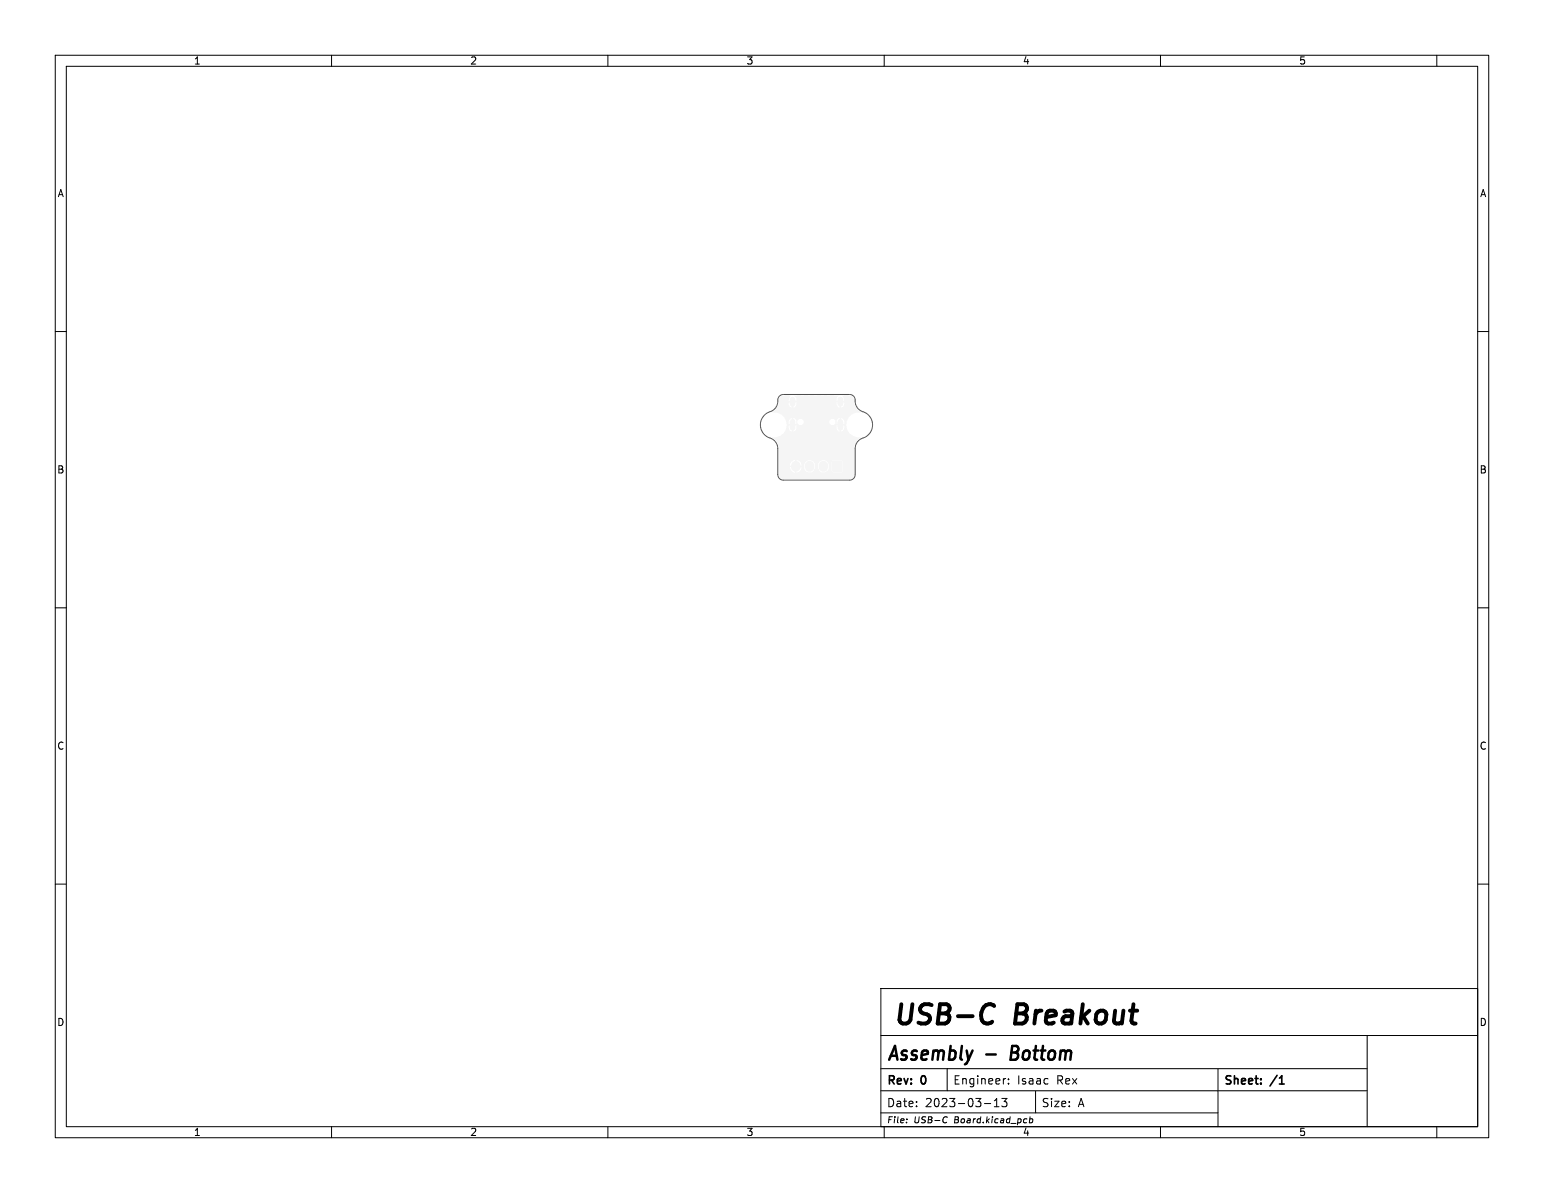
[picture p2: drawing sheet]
<svg xmlns="http://www.w3.org/2000/svg" width="279mm" height="216mm" viewBox="0 0 279 216" stroke-linecap="round" stroke-linejoin="round" font-family="sans-serif">
<g fill="#f5f5f5" stroke="#f5f5f5" stroke-width=".18">
<path d="M150.7 83.5h1.6v1.8h-1.6z"/>
<circle cx="153.9" cy="84.7" r=".35"/>
<circle cx="145.8" cy="72" r=".35"/>
<circle cx="153.9" cy="86.1" r=".35"/>
<circle cx="145" cy="82.3" r=".35"/>
<circle cx="148.9" cy="82.3" r=".35"/>
<circle cx="153.9" cy="83.3" r=".35"/>
<circle cx="143.9" cy="81.3" r=".35"/>
<circle cx="148.2" cy="72" r=".35"/>
<circle cx="148.9" cy="79.2" r=".35"/>
<circle cx="144.8" cy="79.2" r=".35"/>
<circle cx="148.9" cy="80.8" r=".35"/>
<circle cx="141" cy="79.7" r=".35"/>
<circle cx="154.1" cy="72.5" r=".35"/>
<circle cx="153.1" cy="72" r=".35"/>
<circle cx="153.9" cy="82" r=".35"/>
<circle cx="151.5" cy="81.3" r=".35"/>
<circle cx="146.6" cy="79.9" r=".35"/>
<circle cx="145" cy="86.3" r=".35"/>
<circle cx="141.4" cy="81.1" r=".35"/>
<circle cx="141.4" cy="72.5" r=".35"/>
<circle cx="147" cy="72" r=".35"/>
<circle cx="142.4" cy="72" r=".35"/>
<circle cx="147.7" cy="86.3" r=".35"/>
<circle cx="144.6" cy="72" r=".35"/>
<circle cx="153.9" cy="80.5" r=".35"/>
<circle cx="149.4" cy="72" r=".35"/>
<circle cx="142.4" cy="86.1" r=".35"/>
<circle cx="146.8" cy="82.3" r=".35"/>
<circle cx="141.4" cy="84.3" r=".35"/>
<circle cx="154.5" cy="74" r=".35"/>
<circle cx="150.6" cy="72" r=".35"/>
<circle cx="150.4" cy="86.3" r=".35"/>
<circle cx="140.9" cy="74" r=".35"/>
<circle cx="147.7" cy="85.1" r=".35"/>
<circle cx="153.9" cy="79.1" r=".35"/>
<circle cx="141.4" cy="82.6" r=".35"/>
</g>
<path d="M144 84.3v.2M146.5 84.3v.2M149 84.3v.2" fill="none" stroke="#f5f5f5" stroke-width="1.7"/>
<path d="M143.4 72.3v.8M143.4 76.3v1.1M152.1 72.3v.8M152.1 76.3v1.1" fill="none" stroke="#f5f5f5" stroke-width="1"/>
<path d="M141.2 71.8l.4-.2h1.4l-.2 .5-.1 .5h.4v.2h-.4a.76 .76 0 0 0 .6 1v-.4h.3v.4l.3-.2 .2-.3v-.5h-.4v-.2h.4v-.5l-.3-.5h7.9l-.3 .5v.5h.4v.2h-.4a.76 .76 0 0 0 .5 1v-.4h.3v.4l.3-.2 .2-.3 .1-.5h-.4v-.2h.4l-.1-.5-.3-.5h1.3a.8 .8 0 0 1 .8 .8 2.54 2.54 0 0 0 1.2 2.2 2.28 2.28 0 0 0-2.5 1.7h-.4l-.2-.4-.4-.3v.4h-.3v-.4l-.3 .2-.2 .5h-.2a.58 .58 0 0 0-.6-.5 .58 .58 0 0 0-.5 .5h-4.7v-.1a.58 .58 0 0 0-.6-.4 .58 .58 0 0 0-.5 .5h-.2l-.1-.4-.4-.3v.4h-.3v-.4l-.4 .3-.2 .8h.4v.3h-.4v.5l.3 .5 .3 .1v-.4h.3v.4l.4-.2 .1-.9h-.4v-.3h.4v-.4h.2a.58 .58 0 0 0 .5 .7 .58 .58 0 0 0 .6-.7h4.7v.1a.58 .58 0 0 0 .6 .5 .58 .58 0 0 0 .5-.6h.2v.4h.4v.3h-.4v.5l.1 .4 .4 .2v-.4h.3v.4l.3-.1 .2-.4 .1-.6h-.4v-.3h.4v-.4h.4v.1a2.3 2.3 0 0 0 2.5 2.8 2.48 2.48 0 0 0-1.2 2v2.4h-2l-.3-.3h-1.3l-.4 .2v.7h-.5a1.01 1.01 0 0 0-1-.9 1.01 1.01 0 0 0-1 .9h-.5v-.2a1.01 1.01 0 0 0-1.1-.7 1.01 1.01 0 0 0-.9 .9h-.4l-.3-.6-.7-.4v.7h-.2v-.7l-.6 .3-.3 .5-.1 .3h.6v.2h-.6a1.04 1.04 0 0 0 1 1.1v-.7h.2v.7l.6-.3 .2-.3 .2-.5h-.6v-.2l1-.1a1.03 1.03 0 0 0 .6 1.2 1.03 1.03 0 0 0 1.3-.4l.1-.8h.5a1.05 1.05 0 0 0 1 1.3 1.05 1.05 0 0 0 1-1.3h.5v.9l.2 .3 1.4 .1 .4-.3v-1.6h2v2.3a.8 .8 0 0 1-.8 .8h-12a.8 .8 0 0 1-.7-.8v-4.8a2.48 2.48 0 0 0-1.2-1.9 2.3 2.3 0 0 0 2.6-2.3 2.3 2.3 0 0 0-2.6-2.3 2.7 2.7 0 0 0 1.2-2.5z" fill="#f5f5f5"/>
<g fill="none" stroke="#000" stroke-width=".18">
<path d="M10 10h259.4v195.9h-259.4zM12 12h255.4v191.9h-255.4zM60 10v2M110 10v2M160 10v2M210 10v2M260 10v2M10 60h2M267.4 60h2M10 110h2M267.4 110h2M10 160h2"/>
<path d="M159.4 178.9h108v25h-108zM267.4 160h2M159.4 197.4h88M159.4 193.4h88M159.4 187.4h108M171.4 193.4v4M178.1 199.7h1.2M179.9 199.2l.5-.4v1.5M181.3 198.8h.9l-.5 .6 .4 .1v.6l-.2 .2h-.4l-.2-.2M181.9 195.2h.1M182.5 196v.2M182.5 195.3v.1"/>
<path d="M187.4 197.5v3.9M220.4 193.4v10.5M247.4 187.4v16.5M60 203.9v2M110 203.9v2M159.4 201.4h61M160 203.9v2M164.1 202.5v.1M171.1 202.1l.3 .1M171.3 203.1l-.2 .1M179.9 200.3h.9M185.7 202.5h.1"/>
<path d="M186.3 202.5h.5l.1 .5-.3 .2-.3-.1M186.4 202.1l-.1 1.1M210 203.9v2M260 203.9v2"/>
</g>
<path d="M231.5 196.2h.9" fill="none" stroke="#000" stroke-width=".3"/>
<path d="M178.5 190.8h1.7M183.2 189.3l-.3 2.5h.8" fill="none" stroke="#000" stroke-width=".45"/>
<path d="M178.4 181.9a1.18 1.18 0 0 1 1.5 .2M179.5 184.9l-.7 .3" fill="none" stroke="#000" stroke-width=".7"/>
<path d="M141 71.7l.7-.3h12.1a1.13 1.13 0 0 1 1 1.5l.3 .8 .6 .6a2.63 2.63 0 0 1 1.7 4.1l-.7 .6a2.55 2.55 0 0 0-1.9 1.8v5.1a1 1 0 0 1-1.1 1h-11.9a1 1 0 0 1-1.1-1l.1-4.7a2.16 2.16 0 0 0-1.9-2.1 2.56 2.56 0 0 1-1.3-2.7 2.56 2.56 0 0 1 2.2-2.1 2.4 2.4 0 0 0 1-2.2z" fill="none" stroke="#575757" stroke-width=".18"/>
<g font-size="4.9">
<text x="161.4" y="186.4">USB-C</text>
<text x="183.8" y="186.4">Breakout</text>
</g>
<g font-size="3.5">
<text x="160.4" y="192.6">Assembly</text>
<text x="183.8" y="192.6">Bottom</text>
</g>
<g font-size="2.1">
<text x="160.4" y="196.7">Rev:</text>
<text x="166.8" y="196.7">0</text>
<text x="172.4" y="196.5">Engineer:</text>
<text x="184" y="196.5">Isaac</text>
<text x="191.3" y="196.5">Rex</text>
<text x="221.4" y="196.7">Sheet:</text>
<text x="230.1" y="196.7">/1</text>
<text x="160.4" y="200.6">Date:</text>
<text x="167.4" y="200.6">2023-03-13</text>
<text x="188.4" y="200.6">Size:</text>
<text x="195" y="200.6">A</text>
</g>
<g font-size="1.8">
<text x="35" y="11.9">1</text>
<text x="85" y="11.9">2</text>
<text x="135" y="11.9">3</text>
<text x="185" y="11.9">4</text>
<text x="235" y="11.9">5</text>
<text x="10.3" y="35.9">A</text>
<text x="267.7" y="35.9">A</text>
<text x="10.3" y="85.9">B</text>
<text x="267.7" y="85.9">B</text>
<text x="10.3" y="135.9">C</text>
<text x="267.7" y="135.9">C</text>
<text x="10.3" y="185.9">D</text>
<text x="267.7" y="185.9">D</text>
<text x="35" y="205.8">1</text>
<text x="85" y="205.8">2</text>
<text x="135" y="205.8">3</text>
<text x="185" y="205.8">4</text>
<text x="235" y="205.8">5</text>
</g>
<g font-size="1.5">
<text x="160.4" y="203.5">File:</text>
<text x="165.4" y="203.5">USB-C</text>
<text x="172.8" y="203.5">Board.kicad_pcb</text>
</g>
</svg>
